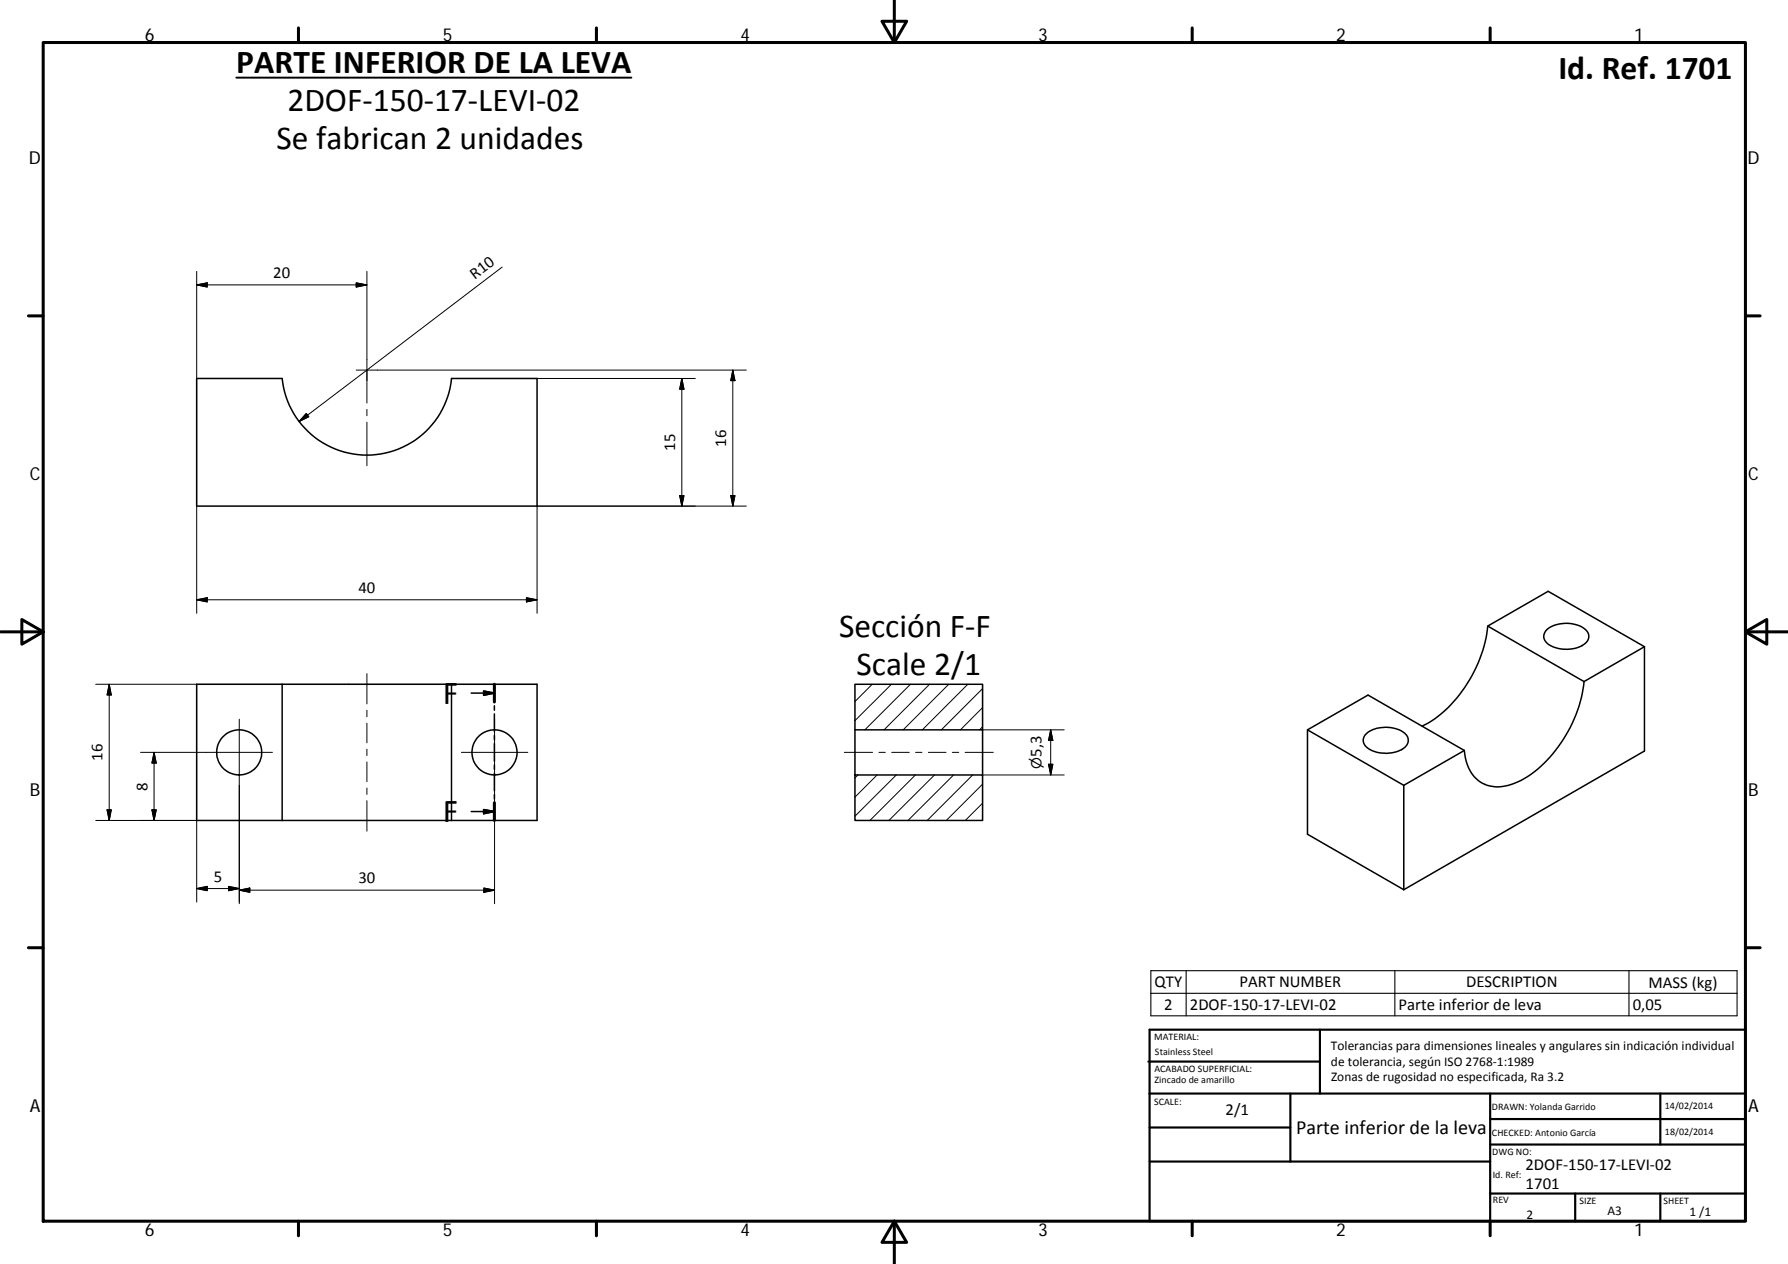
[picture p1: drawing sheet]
<svg xmlns="http://www.w3.org/2000/svg" width="420mm" height="297mm" viewBox="0 0 420 297" stroke-linecap="round" stroke-linejoin="round" font-family="sans-serif">
<g fill="none" stroke="#000" stroke-width=".36">
<path d="M46.2 88.9h20.1a20 20 0 0 0 19.9 18.1 20 20 0 0 0 19.9-18.1h20.1v30h-80zM349.6 147.1l22.6 13.1M363.4 148a7.6 7.6 0 0 1 9.3 .1 2.17 2.17 0 0 1-.9 3.6 7.7 7.7 0 0 1-8.5-.8 2 2 0 0 1 .1-2.9zM386.4 152l-22.6-13-14.2 8.1a31.6 31.6 0 0 1-13.9 22.8l-1.5 .7M386.4 152l-14.2 8.2M386.4 152v24.5l-56.5 32.6M66.3 160.8h59.9v32h-20.1M66.3 160.8v32M66.3 160.8h-20.1v32h20.1M106.1 160.8v32M110.7 162.9h5.5M113.7 162.4l2.5 .5-2.5 .5z"/>
<path d="M116.2 160.8v4.2M116.2 165.9v1M116.2 167.8v4.1M116.2 172.8v1.1M116.2 174.7v4.2M116.2 179.8v1M200.9 171.5v10.6M230.9 171.5v-10.7h-30v10.7h30v10.6M307.2 171.5l22.7 13.1M321 172.5a7.5 7.5 0 0 1 9.3 0 2.19 2.19 0 0 1-.9 3.6 7.8 7.8 0 0 1-8.6-.8 2.01 2.01 0 0 1 .2-2.8zM344.1 176.4l-22.6-13.1-14.3 8.2v24.5l22.7 13.1M344.1 176.4l-14.2 8.2"/>
<path d="M372.2 160.2a31.9 31.9 0 0 1-13.3 22.3 11.1 11.1 0 0 1-9.9 1.8 8.8 8.8 0 0 1-4.9-7.9M66.3 192.8h39.8M110.7 190.7h5.5M113.7 190.2l2.5 .5-2.5 .5zM116.2 181.7v4.1M116.2 186.7v1.1M116.2 188.6v4.2M200.9 182.1h30v10.7h-30zM329.9 184.6v24.5"/>
<circle cx="56.2" cy="176.8" r="5.3"/>
<circle cx="116.2" cy="176.8" r="5.3"/>
</g>
<g fill="none" stroke="#000" stroke-width=".71">
<path d="M10.1 10h400.1v277h-400.1zM70.1 6.6v3.4M140.2 6.6v3.4M207.3 5h5.8l-2.9 5zM210.2 0v10M280.2 6.6v3.4M350.2 6.6v3.4M6.7 74.2h3.4M410.2 74.2h3.4M.2 148.5h9.9M5.1 145.6l5 2.9-5 2.9zM410.2 148.5l5-2.9v5.8z"/>
<path d="M410.2 148.5h9.9M116.2 160.8v4.2M116.2 188.6v4.2M6.7 222.7h3.4M410.2 222.7h3.4M70.1 287v3.4M140.2 287v3.4M210.2 287l2.9 5h-5.8zM210.2 287v10M280.2 287v3.4M350.2 287v3.4"/>
</g>
<g fill="none" stroke="#000" stroke-width=".51">
<path d="M269.8 249.5h40.4M270.1 257h140.1M270.1 242h140.1v45h-140.1zM303.2 257v16M310.2 242v15M350.2 257v30M390.2 257v12M270.1 273h80.1M270.1 265h33.1M350.2 269h60M350.2 263h60M350.2 280.5h60"/>
<path d="M370.2 280.5v6.5M390.2 280.5v6.5"/>
</g>
<path d="M113.7 162.4l2.5 .5-2.5 .5zM113.7 190.2l2.5 .5-2.5 .5z" fill="#000" stroke="#000" stroke-width=".36"/>
<g fill="none" stroke="#000" stroke-width=".23">
<path d="M46.2 63.8v25.1M46.2 67l2.5-.5v1zM46.2 67h40M83.7 66.5l2.5 .5-2.5 .5zM86.2 63.8v30.9M118 62.8l-47.7 36.3M72 97.2l.6 .7-2.3 1.2zM83.7 87h91.7M86.2 96.2v1.5M86.2 99.2v10.3M126.2 88.9h37.2M160.2 88.9v30"/>
<path d="M160.2 88.9l.5 2.6h-1zM172.2 87v31.9M172.2 87l.5 2.5h-1zM46.2 118.9v25.2M159.7 116.5h1l-.5 2.4zM171.7 116.5h1l-.5 2.4zM175.4 118.9h-49.2v25.2M46.2 140.9l2.5-.4v1zM46.2 140.9h80M86.2 158.3v7.1M123.7 140.5l2.5 .4-2.5 .6zM22.5 160.8h23.7"/>
<path d="M25.7 160.8l.5 2.5h-1zM25.7 160.8v32M36.2 176.8l.5 2.5h-1zM36.2 176.8v16M56.2 169v43.4M64 176.8h-31M86.2 166.9v1.5M86.2 169.9v4.7M86.2 176.1v1.5M86.2 179.1v4.6M108.4 176.8h15.6M116.2 169v43.4"/>
<path d="M198.4 176.8h6.7M205 160.8l-4.1 4.1M206.5 176.8h1.5M209.5 160.8l-8.6 8.6M209.5 176.8h4.2M213.9 160.8l-10.7 10.7M215.1 176.8h1.6M218.2 176.8h4.1M218.4 160.8l-10.7 10.7M222.9 160.8l-10.7 10.7M223.8 176.8h1.5M226.8 176.8h6.6"/>
<path d="M227.4 160.8l-10.7 10.7M230.9 166.3l-5.2 5.2M230.9 171.5h19.2M230.9 161.8l-9.7 9.7M230.9 170.8l-.7 .7M246.4 179.6h1l-.5 2.5zM246.9 171.5v10.6M246.9 171.5l.5 2.5h-1zM22.5 192.8h23.7v19.2M25.2 190.3h1l-.5 2.5zM35.7 190.3h1l-.5 2.5zM86.2 185.2v1.5"/>
<path d="M86.2 188.2v7.1M201.6 182.1l-.7 .7M206.1 182.1l-5.2 5.2M210.6 182.1l-9.7 9.7M215.1 182.1l-10.7 10.7M219.6 182.1l-10.7 10.7M224.1 182.1l-10.7 10.7M228.6 182.1l-10.7 10.7M230.9 188.7l-4.1 4.1M230.9 182.1h19.2M230.9 184.3l-8.5 8.5M46.2 208.8l2.5-.5v1z"/>
<path d="M46.2 208.8h10M53.7 208.3l2.5 .5-2.5 .5zM56.2 209.2l2.5-.5v1zM56.2 209.2h60M113.7 208.7l2.5 .5-2.5 .5z"/>
</g>
<path d="M270.4 228.1h137.8v10.6h-137.8zM270.4 233.4h137.8M278.7 228.1v10.6M327.8 228.1v10.6M382.8 228.1v10.6" fill="none" stroke="#000" stroke-width=".25"/>
<path d="M55.5 18.2h92.9" fill="none" stroke="#000" stroke-width=".46"/>
<g fill="#000" stroke="#000" stroke-width=".23">
<path d="M46.2 67l2.5-.5v1zM83.7 66.5l2.5 .5-2.5 .5zM72 97.2l.6 .7-2.3 1.2zM160.2 88.9l.5 2.6h-1zM172.2 87l.5 2.5h-1zM159.7 116.5h1l-.5 2.4zM171.7 116.5h1l-.5 2.4zM46.2 140.9l2.5-.4v1zM123.7 140.5l2.5 .4-2.5 .6zM25.7 160.8l.5 2.5h-1zM36.2 176.8l.5 2.5h-1zM246.4 179.6h1l-.5 2.5z"/>
<path d="M246.9 171.5l.5 2.5h-1zM25.2 190.3h1l-.5 2.5zM35.7 190.3h1l-.5 2.5zM46.2 208.8l2.5-.5v1zM53.7 208.3l2.5 .5-2.5 .5zM56.2 209.2l2.5-.5v1zM113.7 208.7l2.5 .5-2.5 .5z"/>
</g>
<g font-size="7.9">
<text x="55.5" y="17.1">PARTE INFERIOR DE LA LEVA</text>
<text x="366.2" y="18.6">Id. Ref. 1701</text>
<text x="67.5" y="26.1">2DOF‐150‐17‐LEVI‐02</text>
<text x="65" y="35.1">Se fabrican 2 unidades</text>
<text x="197.2" y="149.6">Sección F‐F</text>
<text x="201.3" y="158.6">Scale 2/1</text>
<text x="104" y="165.4">F</text>
<text x="104" y="193.2">F</text>
</g>
<text font-size="4.7" x="304.6" y="266.6">Parte inferior de la leva</text>
<g font-size="4.2">
<text x="34" y="9.6">6</text>
<text x="104" y="9.6">5</text>
<text x="174" y="9.6">4</text>
<text x="244" y="9.6">3</text>
<text x="314" y="9.6">2</text>
<text x="384" y="9.6">1</text>
<text x="6.8" y="38.7">D</text>
<text x="410.6" y="38.7">D</text>
<text x="7" y="112.9">C</text>
<text x="410.8" y="112.9">C</text>
<text x="7" y="187.1">B</text>
<text x="410.8" y="187.1">B</text>
<text x="7" y="261.3">A</text>
<text x="410.8" y="261.3">A</text>
<text x="34" y="290.4">6</text>
<text x="104" y="290.4">5</text>
<text x="174" y="290.4">4</text>
<text x="244" y="290.4">3</text>
<text x="314" y="290.4">2</text>
<text x="384" y="290.4">1</text>
</g>
<g font-size="3.9">
<text x="64.2" y="65.4">20</text>
<text x="111.6" y="65.7" transform="rotate(-37 111.6 65.7)">R10</text>
<text x="158.7" y="106" transform="rotate(-90 158.7 106)">15</text>
<text x="170.7" y="104.9" transform="rotate(-90 170.7 104.9)">16</text>
<text x="84.2" y="139.4">40</text>
<text x="24.1" y="178.8" transform="rotate(-90 24.1 178.8)">16</text>
<text x="244.7" y="177.9" transform="rotate(-90 244.7 177.9)">5,3</text>
<text x="34.7" y="185.8" transform="rotate(-90 34.7 185.8)">8</text>
<text x="50.2" y="207.2">5</text>
<text x="84.2" y="207.6">30</text>
<text x="271.3" y="232">QTY</text>
<text x="291.3" y="232">PART NUMBER</text>
<text x="344.5" y="232">DESCRIPTION</text>
<text x="387.4" y="232.1">MASS (kg)</text>
<text x="273.6" y="237.3">2</text>
<text x="279.6" y="237.3">2DOF‐150‐17‐LEVI‐02</text>
<text x="328.7" y="237.4">Parte inferior de leva</text>
<text x="383.7" y="237.3">0,05</text>
<text x="288" y="262">2/1</text>
<text x="358.5" y="274.9">2DOF‐150‐17‐LEVI‐02</text>
<text x="358.5" y="279.4">1701</text>
</g>
<text font-size="3.2" x="244.7" y="180.7" transform="rotate(-90 244.7 180.7)">⌀</text>
<g font-size="3.1">
<text x="312.8" y="246.8">Tolerancias para dimensiones lineales y angulares sin indicación individual</text>
<text x="312.8" y="250.4">de tolerancia, según ISO 2768‐1:1989</text>
<text x="312.8" y="254">Zonas de rugosidad no especificada, Ra 3.2</text>
<text x="358.7" y="286.4">2</text>
<text x="377.7" y="285.6">A3</text>
<text x="397" y="285.9">1 /1</text>
</g>
<g font-size="2.4">
<text x="271.2" y="244.4">MATERIAL:</text>
<text x="271.3" y="251.9">ACABADO SUPERFICIAL:</text>
<text x="271.4" y="247.9">Stainless Steel</text>
<text x="271.3" y="254.6">Zincado de amarillo</text>
<text x="271.2" y="259.7">SCALE:</text>
<text x="350.6" y="260.9">DRAWN: Yolanda Garrido</text>
<text x="391.2" y="260.6">14/02/2014</text>
<text x="350.6" y="267">CHECKED: Antonio García</text>
<text x="391.2" y="266.6">18/02/2014</text>
<text x="350.7" y="271.4">DWG NO:</text>
<text x="350.8" y="276.8">Id. Ref:</text>
<text x="350.8" y="282.8">REV</text>
<text x="371.2" y="282.9">SIZE</text>
<text x="390.9" y="282.9">SHEET</text>
</g>
</svg>
